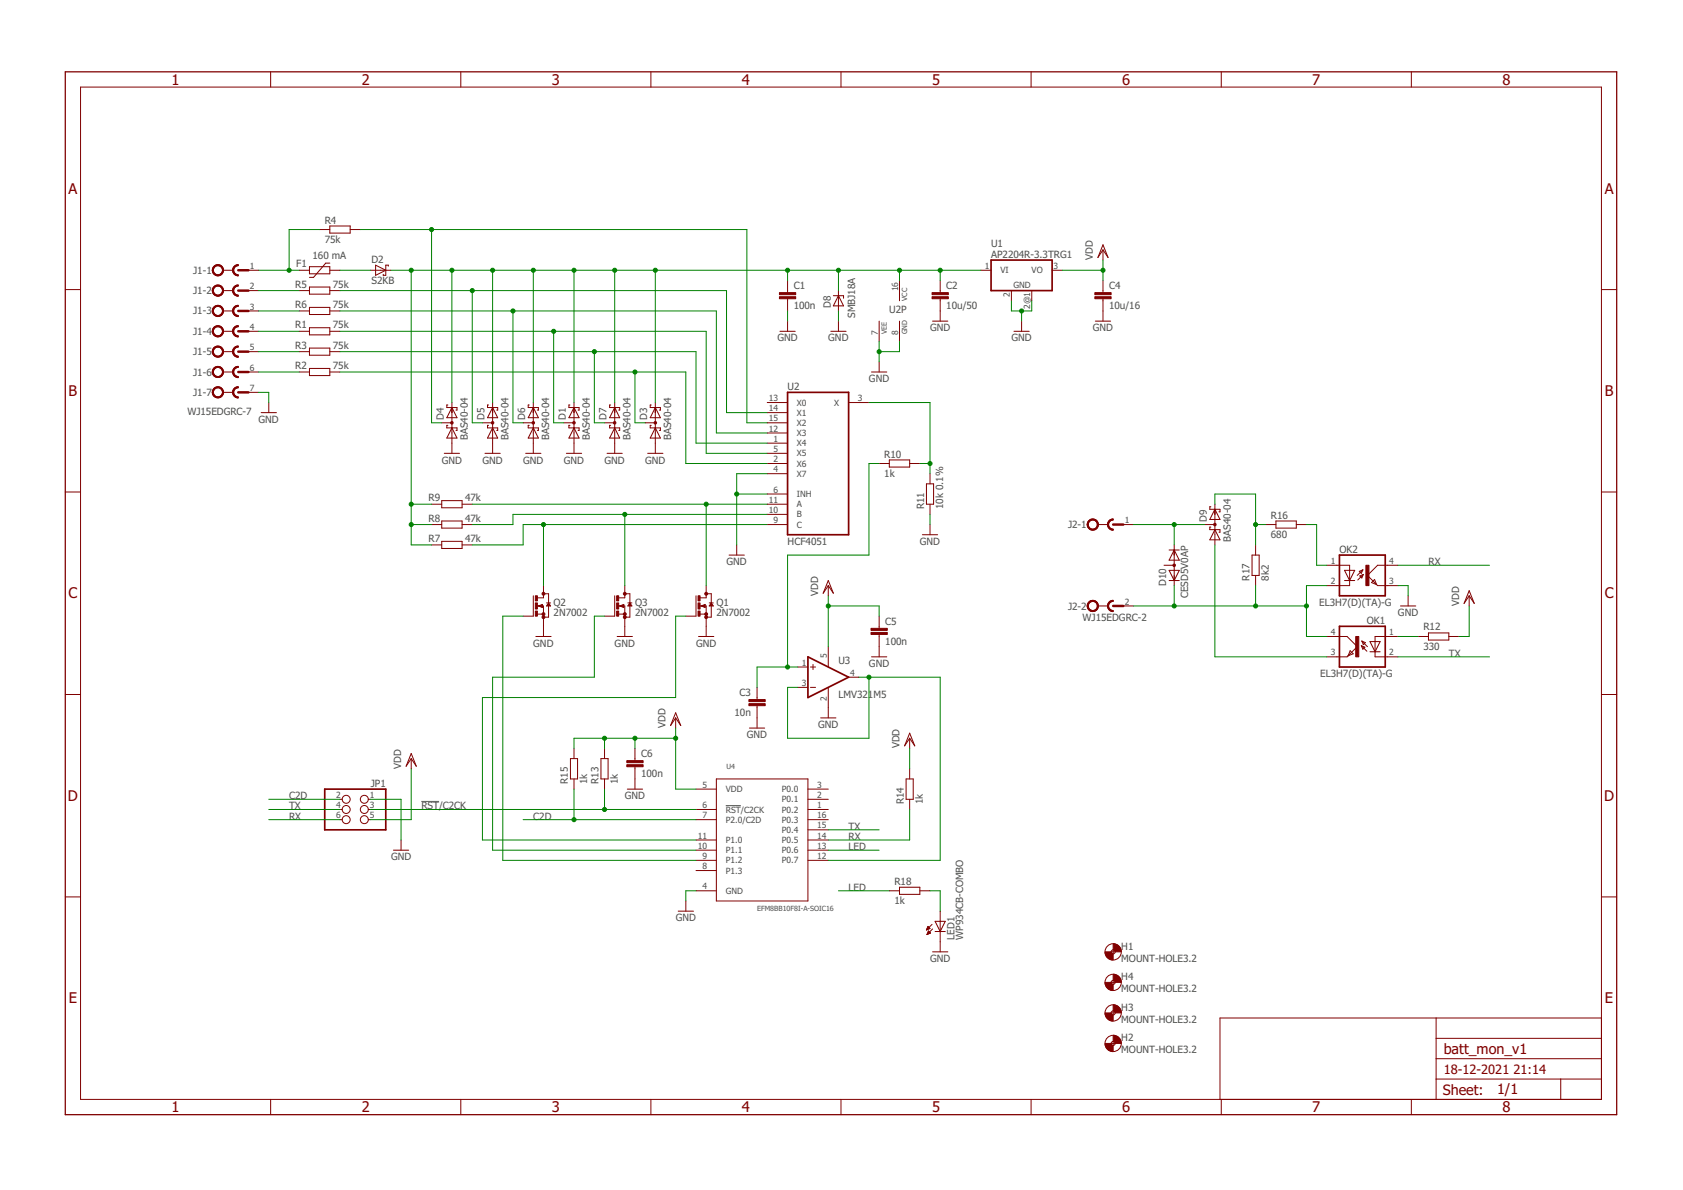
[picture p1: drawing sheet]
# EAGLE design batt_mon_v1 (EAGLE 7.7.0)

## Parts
C1  100n  C-EUC0805  [C0805]
C2  10u/50  C-EUC1206  [C1206]
C3  10n  C-EUC0805  [C0805]
C4  10u/16  C-EUC1206  [C1206]
C5  100n  C-EUC0805  [C0805]
C6  100n  C-EUC0805  [C0805]
D1  BAS40-04  [SOT23]
D2  S2KB  SCHOTTKY-DIODESMD  [SMB]
D3  BAS40-04  [SOT23]
D4  BAS40-04  [SOT23]
D5  BAS40-04  [SOT23]
D6  BAS40-04  [SOT23]
D7  BAS40-04  [SOT23]
D8  SMBJ18A  ZENER-DIODESMB  [SMB]
D9  BAS40-04  [SOT23]
D10  CESD5V0AP  DIODE-2CA|ACSOT23  [SOT23]
F1  160 mA  1206L  [1206L]
H1  MOUNT-HOLE3.2  [3,2]
H2  MOUNT-HOLE3.2  [3,2]
H3  MOUNT-HOLE3.2  [3,2]
H4  MOUNT-HOLE3.2  [3,2]
J1  WJ15EDGRC-7  [WJ15EDGRC-3.81-7]
J2  WJ15EDGRC-2  [WJ15EDGRC-3.81-2]
JP1  PINHD-2X3  [2X03]
LED1  WP934CB-COMBO  [WP934CB-COMBO]
OK1  EL3H7(D)(TA)-G  EL3H7  [MINI-FLAT-4]
OK2  EL3H7(D)(TA)-G  EL3H7  [MINI-FLAT-4]
Q1  2N7002  BSS123  [SOT23]
Q2  2N7002  BSS123  [SOT23]
Q3  2N7002  BSS123  [SOT23]
R1  75k  R-EU_R1206  [R1206]
R2  75k  R-EU_R1206  [R1206]
R3  75k  R-EU_R1206  [R1206]
R4  75k  R-EU_R1206  [R1206]
R5  75k  R-EU_R1206  [R1206]
R6  75k  R-EU_R1206  [R1206]
R7  47k  R-EU_R0805  [R0805]
R8  47k  R-EU_R0805  [R0805]
R9  47k  R-EU_R0805  [R0805]
R10  1k  R-EU_R0805  [R0805]
R11  10k 0.1%  R-EU_R0805  [R0805]
R12  330  R-EU_R0805  [R0805]
R13  1k  R-EU_R0805  [R0805]
R14  1k  R-EU_R0805  [R0805]
R15  1k  R-EU_R0805  [R0805]
R16  680  R-EU_R0805  [R0805]
R17  8k2  R-EU_R0805  [R0805]
R18  1k  R-EU_R0805  [R0805]
U1  AP2204R-3.3TRG1  MCP175433MB  [SOT89]
U2  HCF4051  4051D  [SO16]
U3  LMV321M5  [SOT23-5]
U4  EFM8BB10F8I-A-SOIC16  EFM8BB1  [SO16]

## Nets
!RST!/C2CK: JP1.3 R13.1 U4.6(!RST!/C2CK)
C2D: JP1.2 R15.1 U4.7(P2.0/C2D)
GND: C1.2 C2.2 C3.2 C4.2 C5.2 C6.2 D1.1(A1) D3.1(A1) D4.1(A1) D5.1(A1) D6.1(A1) D7.1(A1) D8.A J1.7 JP1.1 LED1.K1(C) LED1.K(C) OK2.3(EMIT) Q1.2(S) Q2.2(S) Q3.2(S) R11.1 U1.2(GND) U1.2@1(GND) U2.4(X7) U2.6(INH) U2.7(VEE) U2.8(GND) U3.2(V-) U4.4(GND)
LED: R18.1 U4.13(P0.6)
N$1: R10.2 R11.2 U2.3(X)
N$2: Q1.3(D) R9.2 U2.11(A)
N$3: Q3.3(D) R8.2 U2.10(B)
N$4: Q2.3(D) R7.2 U2.9(C)
N$5: D1.3(C1A2) R1.2 U2.5(X5)
N$6: F1.P$1 J1.1 R4.1
N$7: D4.3(C1A2) R4.2 U2.15(X2)
N$8: J1.2 R5.1
N$9: D5.3(C1A2) R5.2 U2.14(X1)
N$10: D6.3(C1A2) R6.2 U2.12(X3)
N$11: J1.3 R6.1
N$12: C3.1 R10.1 U3.1(+IN)
N$13: D2.A F1.P$2
N$14: J1.4 R1.1
N$15: Q2.1(G) U4.9(P1.2)
N$16: Q3.1(G) U4.10(P1.1)
N$17: Q1.1(G) U4.11(P1.0)
N$18: C1.1 C2.1 D1.2(C2) D2.C D3.2(C2) D4.2(C2) D5.2(C2) D6.2(C2) D7.2(C2) D8.C R7.1 R8.1 R9.1 U1.1(VI) U2.16(VCC)
N$19: J1.6 R2.1
N$20: J1.5 R3.1
N$21: OK2.1(A) R16.2
N$22: D9.1(A1) OK1.3(EMIT)
N$23: OK1.1(A) R12.1
N$24: D9.3(C1A2) D10.1(K1) J2.1
N$25: U3.3(-IN) U3.4(OUT) U4.12(P0.7)
N$26: D3.3(C1A2) R2.2 U2.2(X6)
N$27: D9.2(C2) R16.1 R17.2
N$28: LED1.A LED1.A1(A) R18.2
N$34: D7.3(C1A2) R3.2 U2.1(X4)
R-: D10.2(K2) J2.2 OK1.4(COL) OK2.2(C) R17.1
RX: JP1.6 OK2.4(COL) R14.1 U4.14(P0.5)
TX: JP1.4 OK1.2(C) U4.15(P0.4)
VDD: C4.1 C5.1 C6.1 JP1.5 R12.2 R13.2 R14.2 R15.2 U1.3(VO) U3.5(V+) U4.5(VDD)
Unconnected: D10.3(A) U2.13(X0) U4.1(P0.2) U4.2(P0.1) U4.3(P0.0) U4.8(P1.3) U4.16(P0.3)
